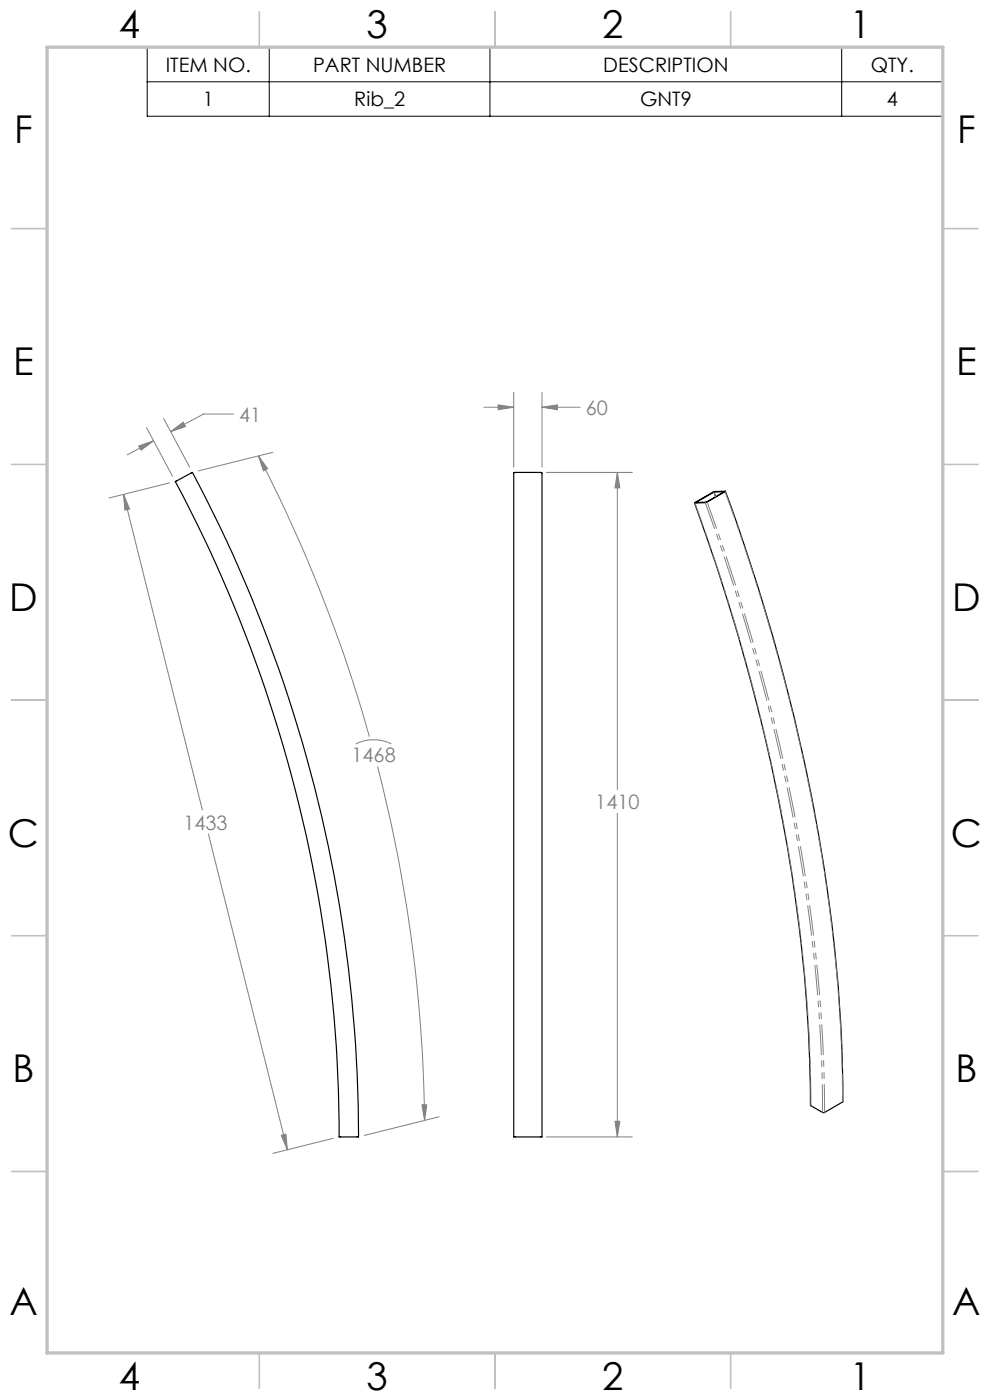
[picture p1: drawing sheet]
<svg xmlns="http://www.w3.org/2000/svg" width="210mm" height="297mm" viewBox="0 0 210 297" stroke-linecap="round" stroke-linejoin="round" font-family="sans-serif">
<g fill="none" stroke="#808080" stroke-width=".21">
<path d="M29.4 94.6l3.2-1.1-2.7 2zM31.1 90.7l5.5 10.3M32.6 93.5l-5.6 3M34.7 88.8l5.5 10.3M36.2 91.6l2.7-2 .4 .9zM49.5 87.8h-6.3l-7 3.8M54.8 96.7l2 2.7-.9 .5zM54.8 96.7a314.9 314.9 0 0 1 23.6 59.6M57.9 96l-15.8 3.9M102.6 86.4h6.4M105.7 85.9l3.3 .5-3.3 .5zM109 83.2v15.9"/>
<path d="M115 86.4l3.3-.5v1zM115 83.2v15.9M115 86.4h8.1M26.2 104.9l1.3 3.1-1 .2zM26.2 104.9l16.7 67M35.9 102.4l-12.8 3.3M115.9 100.2h18.2M131 100.2l.5 3.3h-1zM131 100.2v67.3M75.5 157.8a8.5 8.5 0 0 1 7.5 0M44.2 176.9l16.8 67M80.1 162.6a313.2 313.2 0 0 1 10 75.1"/>
<path d="M131 172.5v68.7M89.5 234.4h1l-.4 3.3zM93.1 236.9l-15.8 4M130.5 237.9h1l-.5 3.3zM59.7 240.8l.9-.2 .4 3.3zM70.7 241.5l-12.8 3.2M115.9 241.2h18.2"/>
</g>
<path d="M31.2 10h168.8v14.7h-168.8zM31.2 17.4h168.8M57.1 10v14.7M103.9 10v14.7M178.5 10v14.7" fill="none" stroke="#000" stroke-width=".21"/>
<g fill="none" stroke="#c0c0c0" stroke-width=".35">
<path d="M55 2.5v7.5M105 2.5v7.5M155 2.5v7.5M2.5 48.5h7.5M200 48.5h7.5M2.5 98.5h7.5M200 98.5h7.5M2.5 148.5h7.5M200 148.5h7.5M2.5 198.5h7.5M200 198.5h7.5M2.5 248.5h7.5"/>
<path d="M200 248.5h7.5M55 287v7.5M105 287v7.5M155 287v7.5"/>
</g>
<path d="M10 10h190v277h-190z" fill="none" stroke="#c0c0c0" stroke-width=".7"/>
<path d="M89.5 234.4h1l-.4 3.3zM54.8 96.7l2 2.7-.9 .5zM59.7 240.8l.9-.2 .4 3.3zM26.2 104.9l1.3 3.1-1 .2zM29.4 94.6l3.2-1.1-2.7 2zM36.2 91.6l2.7-2 .4 .9zM131 100.2l.5 3.3h-1zM130.5 237.9h1l-.5 3.3zM105.7 85.9l3.3 .5-3.3 .5zM115 86.4l3.3-.5v1z" fill="#808080"/>
<path d="M37.2 102.1l3.6-1.9a297.8 297.8 0 0 1 35.2 141h-4a297.6 297.6 0 0 0-34.8-139.1zM109 100.3l5.8-.1 .2 .2v140.8h-6zM147.3 106.7l4-2.4 2.6-.1-4 2.4zM147.6 106.6h.1M151.4 104.4l-3.8 2.2M151.4 104.4l.4 1M153.6 104.3l-3.8 2.2-2.2 .1M153.6 104.3h.1M153.6 104.3l-2.2 .1M153.9 104.2a408 408 0 0 1 23.9 105 243.1 243.1 0 0 1 .9 24.6l-3.9 2.2h-.3l-2.5-1.4a358.3 358.3 0 0 0-14.3-95.8 431.5 431.5 0 0 0-10.4-32.1" fill="none" stroke="#000" stroke-width=".25"/>
<path d="M174.9 236a362 362 0 0 0-15.2-99.8 459 459 0 0 0-9.7-29.7M178.7 233.8a362 362 0 0 0-15.2-99.8 459 459 0 0 0-9.7-29.7" fill="none" stroke="#808080" stroke-width=".21" stroke-dasharray="6.3 1.3 1.3 1.3 1.3 1.3" stroke-dashoffset=".4"/>
<path d="M174.5 236a361.6 361.6 0 0 0-15.2-99.7 458.6 458.6 0 0 0-9.7-29.7" fill="none" stroke="#808080" stroke-width=".21" stroke-dasharray="6.3 1.3 1.3 1.3 1.3 1.3" stroke-dashoffset=".5"/>
<path d="M172 234.6a357.4 357.4 0 0 0-15-98.5 453.1 453.1 0 0 0-9.6-29.4" fill="none" stroke="#808080" stroke-width=".21" stroke-dasharray="6.3 1.3 1.3 1.3 1.3 1.3" stroke-dashoffset="1.3"/>
<path d="M151.8 105.4l-.4-1" fill="none" stroke="#808080" stroke-width=".21" stroke-dasharray="6.3 1.3 1.3 1.3 1.3 1.3"/>
<g font-size="8.1">
<text x="25.2" y="8">4</text>
<text x="77.7" y="8">3</text>
<text x="127.7" y="8">2</text>
<text x="180.2" y="8">1</text>
<text x="3" y="30.4">F</text>
<text x="203" y="30.4">F</text>
<text x="2.8" y="79.6">E</text>
<text x="202.8" y="79.6">E</text>
<text x="2" y="129.6">D</text>
<text x="202" y="129.6">D</text>
<text x="1.7" y="179.6">C</text>
<text x="201.7" y="179.6">C</text>
<text x="2.7" y="229.6">B</text>
<text x="202.7" y="229.6">B</text>
<text x="2" y="278.9">A</text>
<text x="202" y="278.9">A</text>
<text x="25.2" y="295">4</text>
<text x="77.7" y="295">3</text>
<text x="127.7" y="295">2</text>
<text x="180.2" y="295">1</text>
</g>
<g font-size="4.2">
<text x="35.1" y="15.2">ITEM NO.</text>
<text x="66.4" y="15.2">PART NUMBER</text>
<text x="128" y="15.2">DESCRIPTION</text>
<text x="184.7" y="15.2">QTY.</text>
<text x="43" y="22.5">1</text>
<text x="75.2" y="22.5">Rib_2</text>
<text x="135.8" y="22.5">GNT9</text>
<text x="188.1" y="22.5">4</text>
</g>
<g font-size="4.2" fill="#808080">
<text x="50.7" y="89.4">41</text>
<text x="124.3" y="88">60</text>
<text x="74.6" y="161.7">1468</text>
<text x="126.3" y="171.6">1410</text>
<text x="38.9" y="176">1433</text>
</g>
</svg>
